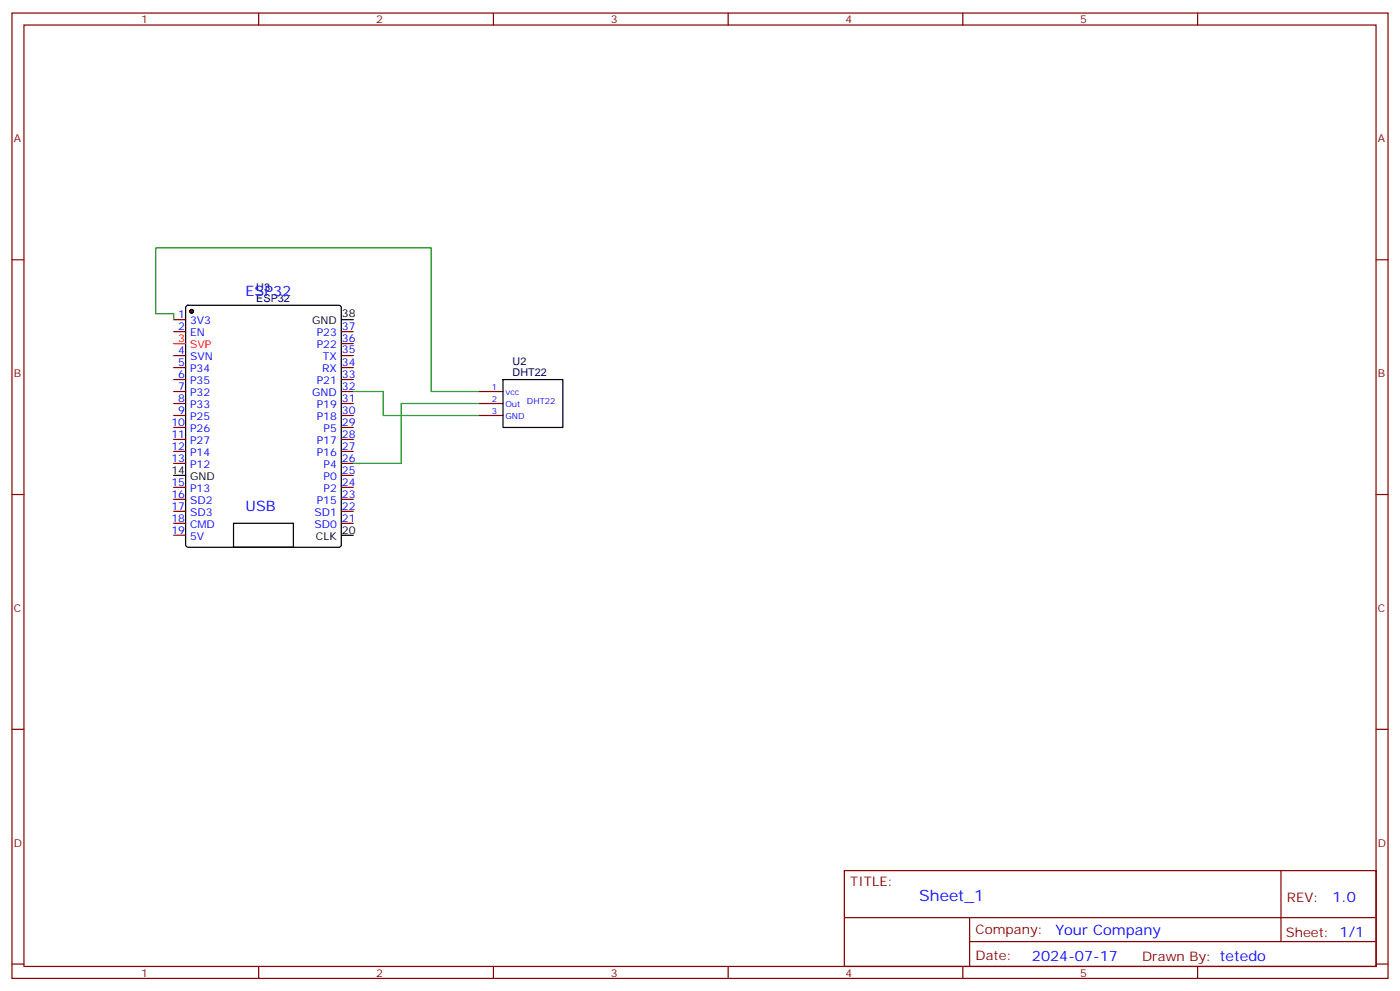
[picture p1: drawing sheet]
<svg xmlns="http://www.w3.org/2000/svg" width="412mm" height="292mm" viewBox="0 0 412 292" stroke-linecap="round" stroke-linejoin="round" font-family="sans-serif">
<g fill="none" stroke="#870000" stroke-width=".35">
<path d="M3.5 3.8h405.4v284.4h-405.4zM7.1 7.4h398.2v277.3h-398.2zM76.2 3.8v3.6M145.3 3.8v3.6M214.5 3.8v3.6M283.6 3.8v3.6M352.8 3.8v3.6M3.5 76.5h3.6M405.3 76.5h3.6M141.1 115.3h7.1M141.1 118.9h7.1M141.1 122.4h7.1"/>
<path d="M3.5 145.7h3.6M405.3 145.7h3.6M3.5 214.8h3.6M405.3 214.8h3.6M248.7 256.4h156.6v28.3h-156.6zM377.3 256.5v20.8M248.7 270.3h156.5M285.6 277.3h119.6M285.6 270.3v14.1M3.5 284h3.6M76.2 284.7v3.5M145.3 284.7v3.5"/>
<path d="M214.5 284.7v3.5M283.6 284.7v3.5M352.8 284.7v3.5M405.3 284h3.6"/>
</g>
<path d="M148.2 111.8h17.6v14.1h-17.6z" fill="none" stroke="#000" stroke-width=".35"/>
<circle cx="56.4" cy="91.7" r=".53" fill="#870000" stroke="#000" stroke-width=".35"/>
<path d="M54.9 90.1l.5-.2h44.4l.7 .5v70.1l-.4 .6-44.7 .1-.7-.5v-70.1z" fill="none" stroke="#000" stroke-width=".35"/>
<circle cx="56.4" cy="91.7" r=".53" fill="#870000" stroke="#000" stroke-width=".35"/>
<g fill="none" stroke="#870000" stroke-width=".35">
<path d="M51.2 94.2h3.5M51.2 97.7h3.5M100.5 97.7h3.6M51.2 104.7h3.5M51.2 108.3h3.5M51.2 111.8h3.5M51.2 115.3h3.5M51.2 118.9h3.5M100.5 104.7h3.6M100.5 108.3h3.6M100.5 111.8h3.6M100.5 115.3h3.6"/>
<path d="M100.5 118.9h3.6M100.5 101.2h3.6M51.2 122.4h3.5M51.2 125.9h3.5M51.2 129.4h3.5M51.2 133h3.5M51.2 136.5h3.5M100.5 122.4h3.6M100.5 125.9h3.6M100.5 129.4h3.6M100.5 133h3.6M100.5 136.5h3.6"/>
<path d="M51.2 143.5h3.5M51.2 147.1h3.5M51.2 150.6h3.5M51.2 154.1h3.5M51.2 157.7h3.5M100.5 143.5h3.6M100.5 147.1h3.6M100.5 150.6h3.6M100.5 154.1h3.6M100.5 140h3.6"/>
</g>
<path d="M51.2 101.2h3.5" fill="none" stroke="#f00" stroke-width=".35"/>
<path d="M100.5 94.2h3.6M51.2 140h3.5M68.8 154.1h17.6v7.1h-17.6zM100.5 157.7h3.6" fill="none" stroke="#000" stroke-width=".35"/>
<path d="M51.2 94.2v-1.8h-5.3v-19.4h81.1v42.3h14.1M104.1 115.3h8.8v7.1h28.2M141.1 118.9h-22.9v17.6h-14.1" fill="none" stroke="#008700" stroke-width=".35"/>
<text font-size="4.6" fill="#00f" x="270.8" y="265.5">Sheet_1</text>
<g font-size="4.2" fill="#00f">
<text x="72.3" y="87.1">ESP32</text>
<text x="72.3" y="150.6">USB</text>
<text x="392.5" y="265.7">1.0</text>
<text x="310.9" y="275.3">Your Company</text>
<text x="304" y="283.1">2024-07-17</text>
</g>
<g font-size="3.9" fill="#800">
<text x="250.5" y="261">TITLE:</text>
<text x="379.1" y="265.7">REV:</text>
<text x="287.4" y="275.2">Company:</text>
<text x="378.7" y="275.8">Sheet: 1/1</text>
<text x="287.4" y="282.9">Date:</text>
<text x="336.4" y="283">Drawn By: tetedo</text>
</g>
<g font-size="3.2" fill="#800">
<text x="41.6" y="6.8">1</text>
<text x="110.8" y="6.8">2</text>
<text x="179.9" y="6.8">3</text>
<text x="249.1" y="6.8">4</text>
<text x="318.2" y="6.8">5</text>
<text x="4.1" y="41.9">A</text>
<text x="405.9" y="41.9">A</text>
<text x="4.1" y="111.1">B</text>
<text x="405.9" y="111.1">B</text>
<text x="4.1" y="180.2">C</text>
<text x="405.9" y="180.2">C</text>
<text x="4.1" y="249.4">D</text>
<text x="405.9" y="249.4">D</text>
<text x="41.6" y="287.7">1</text>
<text x="110.8" y="287.7">2</text>
<text x="179.9" y="287.7">3</text>
<text x="249.1" y="287.7">4</text>
<text x="318.2" y="287.7">5</text>
</g>
<g font-size="3.2" fill="#000080">
<text x="75.5" y="88.9">ESP32</text>
<text x="75.5" y="85.7">U3</text>
<text x="151" y="107.6">U2</text>
<text x="151" y="110.7">DHT22</text>
</g>
<g font-size="3.2" fill="#00f">
<text x="52.5" y="93.8">1</text>
<text x="56" y="95.6">3V3</text>
<text x="52.5" y="97.3">2</text>
<text x="56" y="99.1">EN</text>
<text x="93.3" y="99.1">P23</text>
<text x="100.7" y="97.3">37</text>
<text x="100.7" y="100.9">36</text>
<text x="52.5" y="104.4">4</text>
<text x="52.5" y="107.9">5</text>
<text x="56" y="106.2">SVN</text>
<text x="93.3" y="102.6">P22</text>
<text x="95.1" y="106.2">TX</text>
<text x="100.7" y="104">35</text>
<text x="100.7" y="107.9">34</text>
<text x="52.5" y="111.4">6</text>
<text x="56" y="109.7">P34</text>
<text x="56" y="113.2">P35</text>
<text x="93.3" y="113.2">P21</text>
<text x="94.9" y="109.7">RX</text>
<text x="100.7" y="111.4">33</text>
<text x="52.5" y="115">7</text>
<text x="52.5" y="118.5">8</text>
<text x="56" y="116.7">P32</text>
<text x="92" y="116.7">GND</text>
<text x="100.7" y="115">32</text>
<text x="100.7" y="118.5">31</text>
<text x="50.5" y="125.6">10</text>
<text x="52.5" y="122">9</text>
<text x="56" y="120.3">P33</text>
<text x="56" y="123.8">P25</text>
<text x="93.3" y="120.3">P19</text>
<text x="93.3" y="123.8">P18</text>
<text x="100.7" y="122">30</text>
<text x="100.7" y="125.6">29</text>
<text x="50.5" y="129.1">11</text>
<text x="56" y="127.3">P26</text>
<text x="56" y="130.8">P27</text>
<text x="93.3" y="130.8">P17</text>
<text x="95.3" y="127.3">P5</text>
<text x="100.7" y="129.1">28</text>
<text x="50.5" y="132.6">12</text>
<text x="50.5" y="136.1">13</text>
<text x="56" y="134.4">P14</text>
<text x="56" y="137.9">P12</text>
<text x="93.3" y="134.4">P16</text>
<text x="95.3" y="137.9">P4</text>
<text x="100.7" y="132.6">27</text>
<text x="100.7" y="136.1">26</text>
<text x="50.5" y="143.2">15</text>
<text x="95.3" y="141.4">P0</text>
<text x="100.7" y="139.7">25</text>
<text x="100.7" y="143.2">24</text>
<text x="50.5" y="146.7">16</text>
<text x="56" y="145">P13</text>
<text x="56" y="148.5">SD2</text>
<text x="93.3" y="148.5">P15</text>
<text x="95.3" y="145">P2</text>
<text x="100.7" y="146.7">23</text>
<text x="50.5" y="150.2">17</text>
<text x="50.5" y="153.8">18</text>
<text x="56" y="152">SD3</text>
<text x="56" y="155.5">CMD</text>
<text x="92.6" y="152">SD1</text>
<text x="92.6" y="155.5">SD0</text>
<text x="100.7" y="150.2">22</text>
<text x="100.7" y="153.8">21</text>
<text x="50.5" y="157.3">19</text>
<text x="56" y="159.1">5V</text>
</g>
<g font-size="3.2">
<text x="92" y="95.6">GND</text>
<text x="100.7" y="93.5">38</text>
<text x="50.5" y="139.7">14</text>
<text x="56" y="141.4">GND</text>
<text x="93.1" y="159.1">CLK</text>
<text x="100.7" y="157.3">20</text>
</g>
<g font-size="3.2" fill="#f00">
<text x="52.5" y="100.9">3</text>
<text x="56" y="102.6">SVP</text>
</g>
<g font-size="2.5" fill="#00f">
<text x="144.8" y="115">1</text>
<text x="144.8" y="118.5">2</text>
<text x="148.9" y="116.4">vcc</text>
<text x="148.9" y="119.9">Out</text>
<text x="155.2" y="118.9">DHT22</text>
<text x="144.8" y="122">3</text>
<text x="148.9" y="123.4">GND</text>
</g>
</svg>
